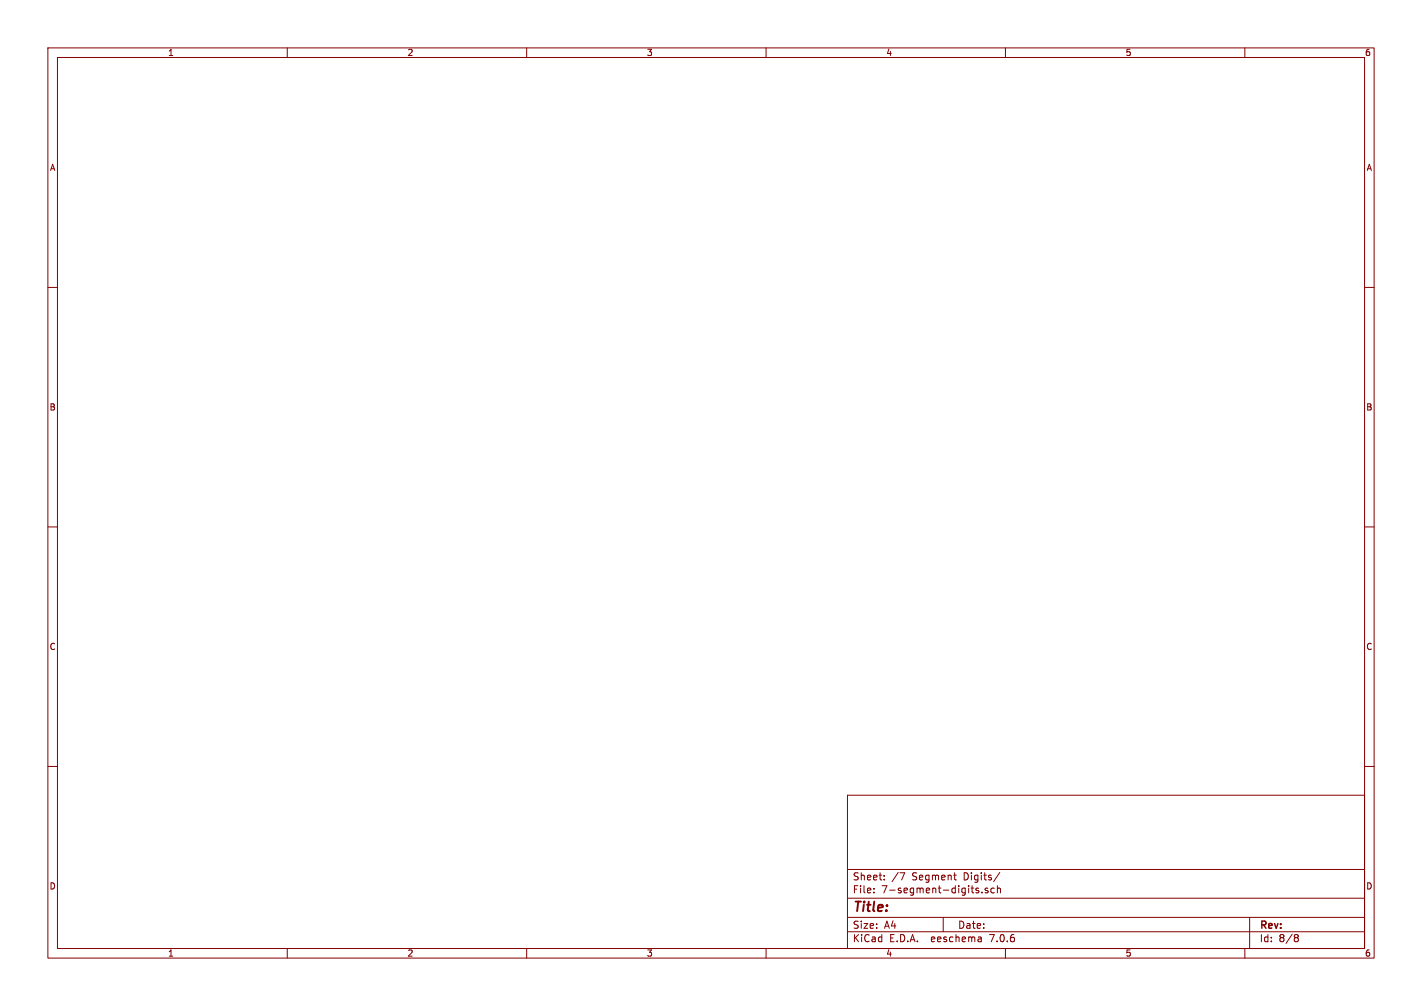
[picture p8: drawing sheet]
<svg xmlns="http://www.w3.org/2000/svg" width="297mm" height="210mm" viewBox="0 0 297 210" stroke-linecap="round" stroke-linejoin="round" font-family="sans-serif">
<g fill="none" stroke="#840000" stroke-width=".21">
<path d="M10 10h277v190h-277zM12 12h273v186h-273zM60 10v2M110 10v2M160 10v2M210 10v2M260 10v2M10 60h2M285 60h2M10 110h2M285 110h2M10 160h2"/>
<path d="M285 160h2M177 166h108v32h-108zM60 198v2M110 198v2M160 198v2M177 194.5h108M177 191.5h108M177 187.5h108M177 181.5h108M182.5 186.3v.1M182.5 185.5v.1M184.7 183.6v.1"/>
<path d="M184.7 182.8v.1M187.6 182.1l-1.3 2M188 182.2h1l-.7 1.5M197 191.5v3M199.2 182.7h.5M199.5 183.6l.2 .1M203.9 185.8l.5 .2 .1 .2-.3 .2-.4-.1M203.9 185.5h.5M204.9 195.7l.1 .9M205 196.5l-.2 .1M205 196h-.2M205.1 186.3v.1"/>
<path d="M206.3 185.5l-.3-.1-.3 .2 .1 .2 .5 .2v.3h-.6M207.7 185.5l-.5-.1-.2 .3 .1 .6h.6M208.3 185.5l.2-.1 .4 .1 .1 .9M208.3 184.9v1.5M208.8 182.1l-1.3 2M210 198v2M260 198v2M261 191.5v6.5M270.6 195.1h.3l.3 .3-.3 .3M270.6 195.7h.3M270.9 195.7l.2 .2 .1 .4-.3 .3h-.3"/>
</g>
<text font-size="2.8" fill="#840000" x="178" y="190.9">Title:</text>
<g font-size="2.1" fill="#840000">
<text x="178" y="184">Sheet:</text>
<text x="190.5" y="184">Segment</text>
<text x="201.4" y="184">Digits/</text>
<text x="178" y="186.7">File:</text>
<text x="184.1" y="186.7">7-segment-digits.sch</text>
<text x="178" y="196.9">KiCad</text>
<text x="178" y="194.1">Size:</text>
<text x="184.7" y="194.1">A4</text>
<text x="185.7" y="196.9">E.D.A.</text>
<text x="194.6" y="196.9">eeschema</text>
<text x="200" y="194.1">Date:</text>
<text x="207" y="196.9">7.0.6</text>
<text x="263" y="194.3">Rev:</text>
<text x="263" y="196.9">Id:</text>
<text x="267.1" y="196.9">8/8</text>
</g>
<g font-size="1.8" fill="#840000">
<text x="35" y="11.9">1</text>
<text x="85" y="11.9">2</text>
<text x="135" y="11.9">3</text>
<text x="185" y="11.9">4</text>
<text x="235" y="11.9">5</text>
<text x="285" y="11.9">6</text>
<text x="10.3" y="35.9">A</text>
<text x="285.3" y="35.9">A</text>
<text x="10.3" y="85.9">B</text>
<text x="285.3" y="85.9">B</text>
<text x="10.3" y="135.9">C</text>
<text x="285.3" y="135.9">C</text>
<text x="10.3" y="185.9">D</text>
<text x="285.3" y="185.9">D</text>
<text x="35" y="199.9">1</text>
<text x="85" y="199.9">2</text>
<text x="135" y="199.9">3</text>
<text x="185" y="199.9">4</text>
<text x="235" y="199.9">5</text>
<text x="285" y="199.9">6</text>
</g>
</svg>
